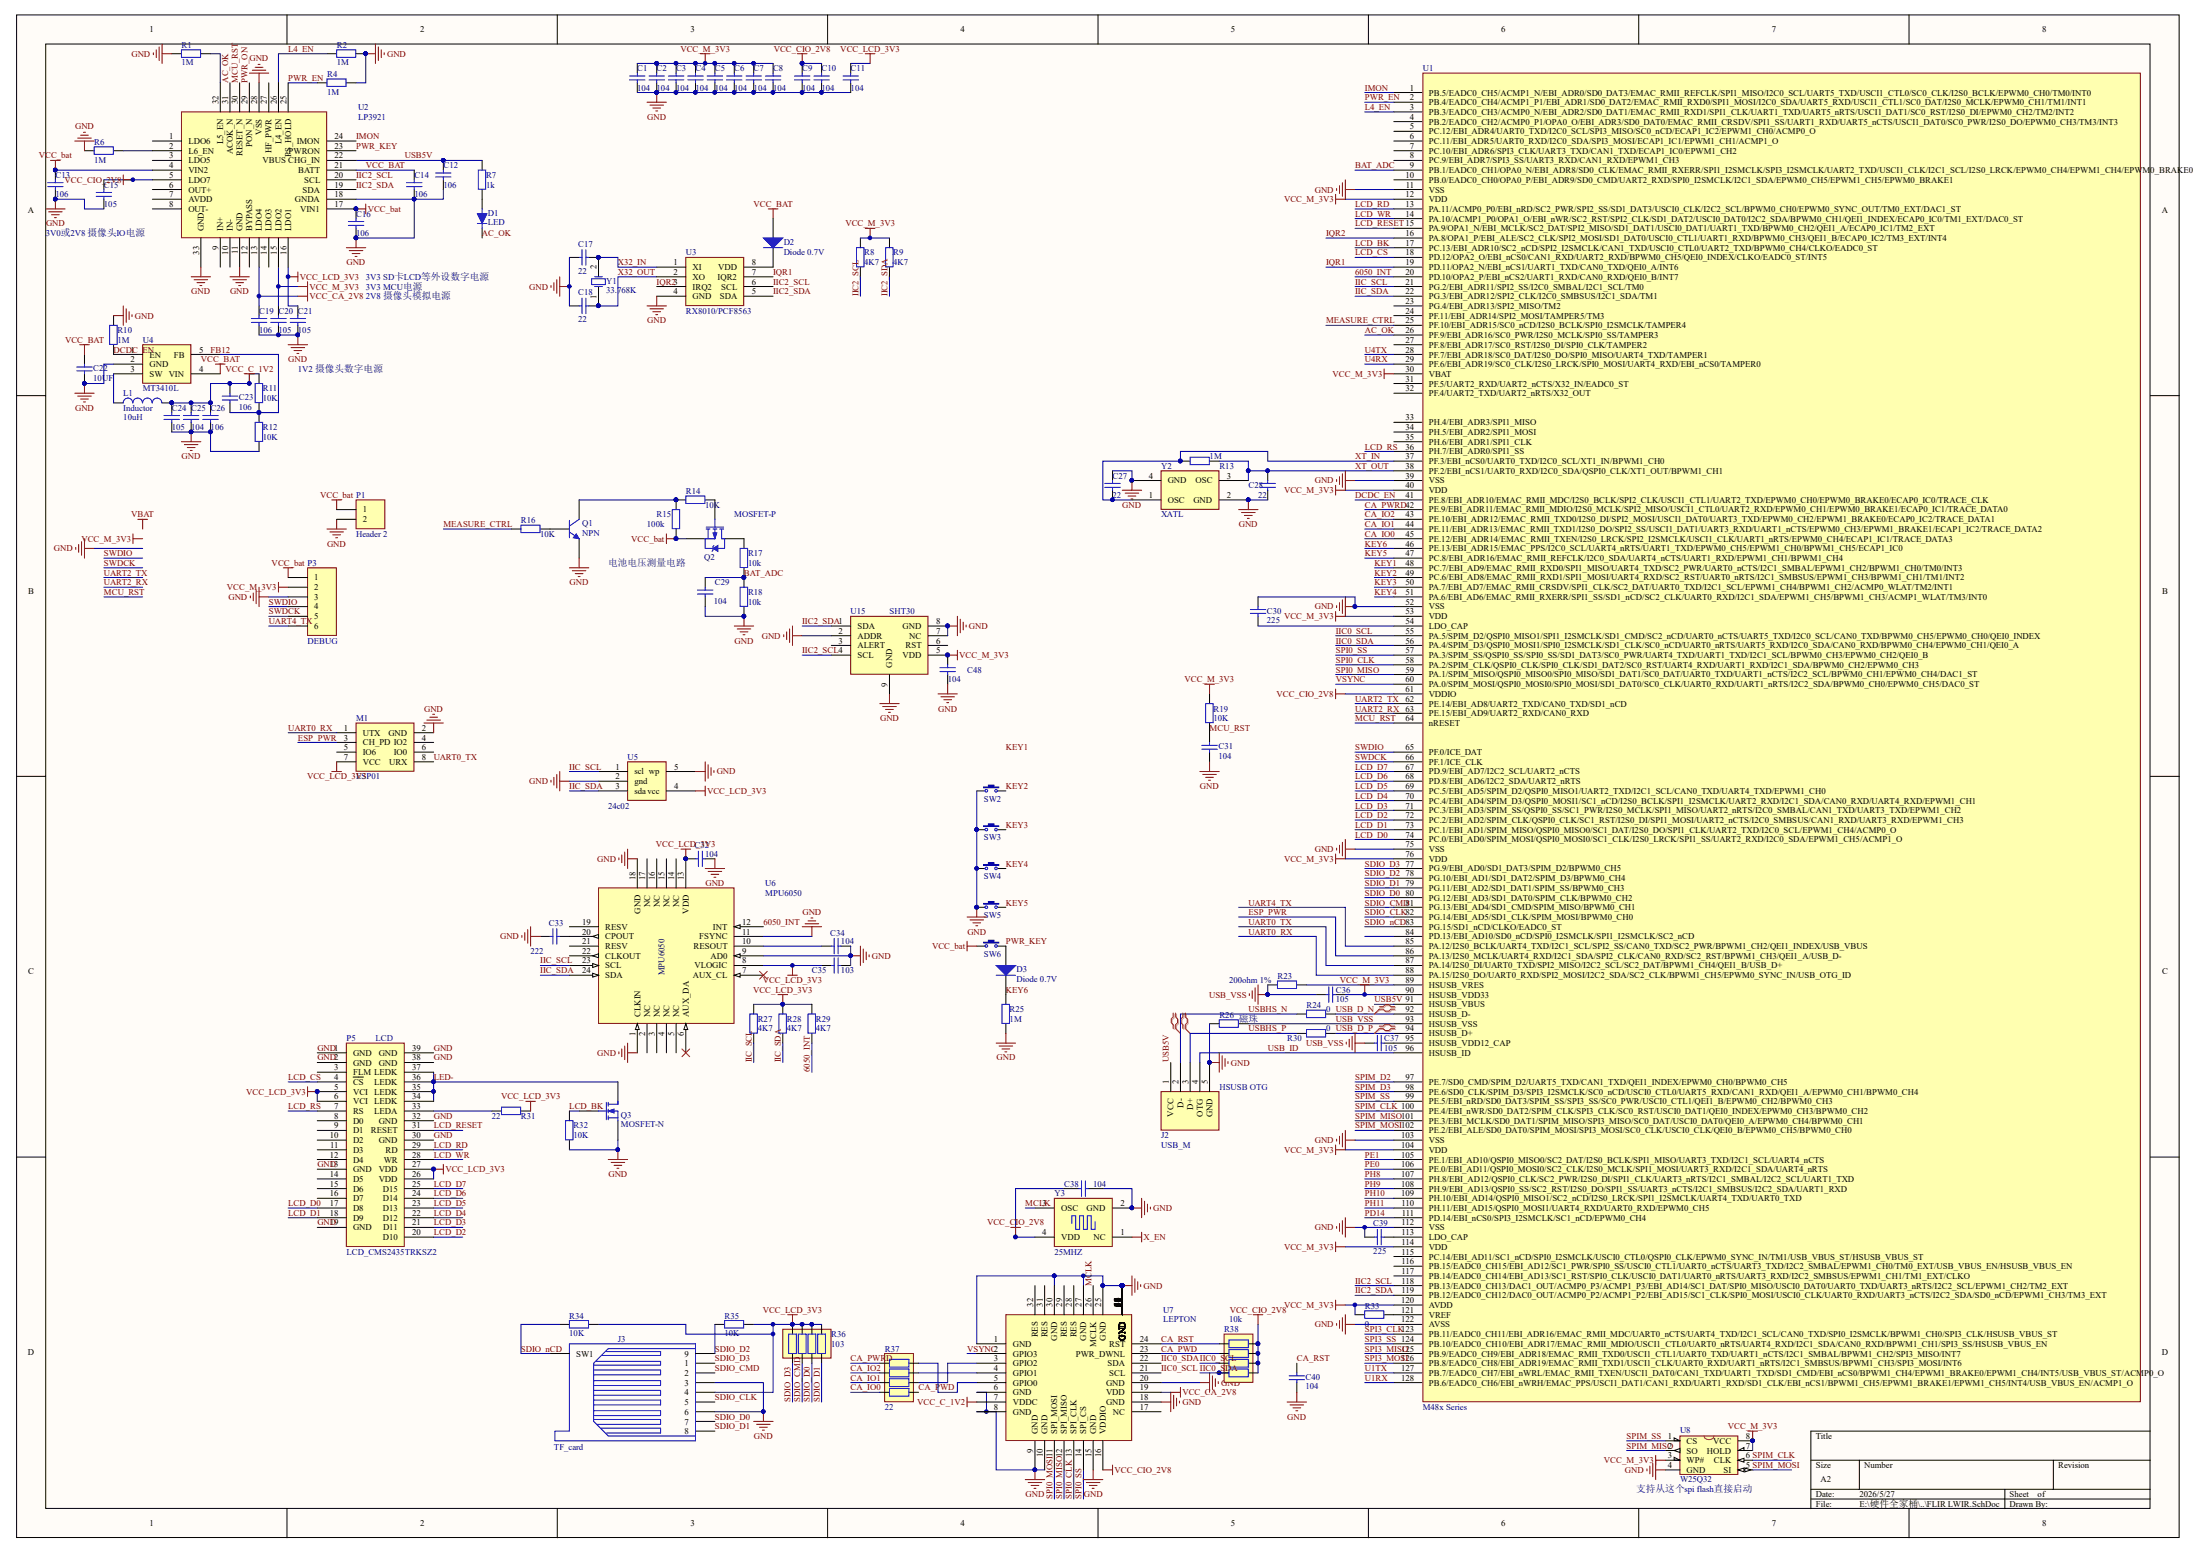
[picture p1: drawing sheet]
# Altium schematic sheet FLIR LWIR.SchDoc
size A2

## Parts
C1  value 104  [my0603_C]  (hidden comment: Cap)
C2  value 104  [my0603_C]  (hidden comment: Cap)
C3  value 104  [my0603_C]  (hidden comment: Cap)
C4  value 104  [my0603_C]  (hidden comment: Cap)
C5  value 104  [my0603_C]  (hidden comment: Cap)
C6  value 104  [my0603_C]  (hidden comment: Cap)
C7  value 104  [my0603_C]  (hidden comment: Cap)
C8  value 104  [my0603_C]  (hidden comment: Cap)
C9  value 104  [my0603_C]  (hidden comment: Cap)
C10  value 104  [my0603_C]  (hidden comment: Cap)
C11  value 104  [my0603_C]  (hidden comment: Cap)
C12  value 106  [MY0805_C]  (hidden comment: Cap)
C13  value 106  [MY0805_C]  (hidden comment: Cap)
C14  value 106  [MY0805_C]  (hidden comment: Cap)
C15  value 105  [my0603_C]  (hidden comment: Cap)
C16  value 106  [MY0805_C]  (hidden comment: Cap)
C17  value 22  [my0603_C]  (hidden comment: Cap)
C18  value 22  [my0603_C]  (hidden comment: Cap)
C19  value 106  [MY0805_C]  (hidden comment: Cap)
C20  value 105  [my0603_C]  (hidden comment: Cap)
C21  value 105  [my0603_C]  (hidden comment: Cap)
C22  value 10UF  [my0805_c]  (hidden comment: Cap)
C23  value 106  [my0603_C]  (hidden comment: Cap)
C24  value 105  [my0603_C]  (hidden comment: Cap)
C25  value 104  [my0603_C]  (hidden comment: Cap)
C26  value 106  [MY0805_C]  (hidden comment: Cap)
C27  value 22  [my0603_C]  (hidden comment: Cap)
C28  value 22  [my0603_C]  (hidden comment: Cap)
C29  value 104  [MY0603_C]  (hidden comment: Cap)
C30  value 225  [6-0805_N]  (hidden comment: Cap)
C31  value 104  [my0603_C]  (hidden comment: Cap)
C32  value 104  [MY0603_c]  (hidden comment: Cap)
C33  value 222  [MY0603_c]  (hidden comment: Cap)
C34  value 104  [MY0603_c]  (hidden comment: Cap)
C35  value 103  [MY0603_c]  (hidden comment: Cap)
C36  value 105  [my0603_C]  (hidden comment: Cap)
C37  value 105  [my0603_C]  (hidden comment: Cap)
C38  104  [MY0603_C]
C39  value 225  [6-0805_N]  (hidden comment: Cap)
C40  value 104  [my0603_C]  (hidden comment: Cap)
C48  value 104  [my0603_C]  (hidden comment: Cap)
D1  LED  [SMDLED]
D2  Diode 0.7V  [6-0805_N]
D3  Diode 0.7V  [6-0805_N]
J2  USB_M  [USB_micro_沉板]
J3  TF_card  [TFCARD_完整二合一]
L1  Inductor  value 10uH  [L1210]
M1  ESP01  [HDR2X4]
P1  Header 2  [HDR1X2]
P3  DEBUG  [Header6]
P5  LCD_CMS2435TRKSZ2  [FH26-39S-0.3SHW外框]
Q1  NPN  [MY_SOT23_BJT]
Q2  MOSFET-P  [MY_SOT23_BJT]
Q3  MOSFET-N  [SOT23]
R1  value 1M  [my0603_R]  (hidden comment: Res2)
R2  value 1M  [my0603_R]  (hidden comment: Res2)
R4  value 1M  [my0603_R]  (hidden comment: Res2)
R6  value 1M  [my0603_R]  (hidden comment: Res2)
R7  value 1k  [MY0603_R]  (hidden comment: Res2)
R8  value 4K7  [my0603_R]  (hidden comment: Res2)
R9  value 4K7  [my0603_R]  (hidden comment: Res2)
R10  value 1M  [my0603_R]  (hidden comment: Res2)
R11  value 10K  [my0603_R]  (hidden comment: Res2)
R12  value 10K  [my0603_R]  (hidden comment: Res2)
R13  value 1M  [my0603_R]  (hidden comment: Res2)
R14  value 10K  [my0603_R]  (hidden comment: Res2)
R15  value 100k  [MY0603_R]  (hidden comment: Res2)
R16  value 10K  [my0603_R]  (hidden comment: Res2)
R17  value 10k  [MY0603_R]  (hidden comment: Res2)
R18  value 10k  [MY0603_R]  (hidden comment: Res2)
R19  value 10K  [my0603_R]  (hidden comment: Res2)
R23  value 200ohm 1%  [my0603_R]  (hidden comment: Res2)
R24  value 0  [my0603_R]  (hidden comment: Res2)
R25  value 1M  [my0603_R]  (hidden comment: Res2)
R26  value 磁珠  [my0603_R]  (hidden comment: Res2)
R27  value 4K7  [my0603_R]  (hidden comment: Res2)
R28  value 4K7  [my0603_R]  (hidden comment: Res2)
R29  value 4K7  [my0603_R]  (hidden comment: Res2)
R30  value 0  [my0603_R]  (hidden comment: Res2)
R31  value 22  [MY0603_R]  (hidden comment: Res2)
R32  value 10K  [MY0603_R]  (hidden comment: Res2)
R33  value 0  [MY0603_R]  (hidden comment: Res2)
R34  value 10K  [MY0603_R]  (hidden comment: Res2)
R35  value 10K  [MY0603_R]  (hidden comment: Res2)
R36  103  [RCA-8P4R-0603]
R37  22  [RCA-8P4R-0603]
R38  10k  [RCA-8P4R-0603]
SW2  3x6x5  [KEY_SMD_侧装大]  (value not drawn)
SW3  3x6x5  [KEY_SMD_侧装大]  (value not drawn)
SW4  3x6x5  [KEY_SMD_侧装大]  (value not drawn)
SW5  3x6x5  [KEY_SMD_侧装大]  (value not drawn)
SW6  3x6x5  [KEY_SMD_侧装大]  (value not drawn)
U1  M48x Series  [LQFP128S]
U2  LP3921  [QFN32]
U3  RX8010/PCF8563  [SOP8]
U4  MT3410L  [sot23-5]
U5  24c02  [sot23_5]
U6  MPU6050  [QFN24]
U7  LEPTON  [Molex,_105028-1001_1]
U8  W25Q32  [sop8-flash]
U15  SHT30  [SHT30_DFN8]
Y1  33.768K  [XATL-FC-135]
Y2  XATL  [X-253250]
Y3  25MHZ  [X-253250]

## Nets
GND: C1.1 C2.1 C3.1 C4.1 C5.1 C6.1 C7.1 C8.1 C9.1 C10.1 C11.1 C12.1 C13.1 C14.1 C15.1 C16.1 C17.2 C18.2 C19.1 C20.1 C21.1 C22.1 C24.1 C25.1 C26.1 C27.2 C28.1 C29.2 C30.1 C31.2 C32.1 C33.1 C34.1 C35.1 C38.2 C39.2 C40.2 C48.1 J2.5(GND) J3.3 J3.6 M1.2(GND) P1.2 P3.3 P5.1(GND) P5.2(GND) P5.13(GND) P5.19(GND) P5.30(GND) P5.32(GND) P5.38(GND) P5.39(GND) Q1.2(E) Q3.3(S) R1.2 R2.1 R4.1 R6.2 R10.2 R12.1 R18.1 R25.2 R26.1 R32.2 SW2.1 SW3.1 SW4.1 SW5.1 U1.11(VSS) U1.39(VSS) U1.52(VSS) U1.75(VSS) U1.103(VSS) U1.112(VSS) U1.122(AVSS) U2.11(GND) U2.18(GNDA) U2.28(VSS) U2.33(GND) U3.4(GND) U4.2(GND) U5.2(gnd) U5.5(wp) U6.1(CLKIN) U6.9(AD0) U6.11(FSYNC) U6.18(GND) U7.1(GND) U7.6(GND) U7.8(GND) U7.9(GND) U7.10(GND) U7.15(GND) U7.18(GND) U7.20(GND) U7.25(GND) U7.27(GND) U7.30(GND) U7.33(GND) U7.34(GND) U7.35(GND) U7.36(GND) U7.37(GND) U7.38(GND) U7.39(GND) U7.40(GND) U7.41(GND) U7.42(GND) U7.43(GND) U7.44(GND) U7.52(GND) U7.53(GND) U7.54(GND) U7.55(GND) U7.56(GND) U7.57(GND) U7.58(GND) U7.59(GND) U7.60(GND) U7.61(GND) U7.62(GND) U7.66(GND) U7.67(GND) U7.68(GND) U8.4(GND) U15.2(ADDR) U15.7(NC) U15.8(GND) U15.9(GND) Y2.2(GND) Y2.4(GND) Y3.2(GND)
USB_VSS: C36.1 C37.1 R23.1 R26.2 U1.93(HSUSB_VSS)
VCC_BAT: C13.2 C14.2 C16.2 C22.2 D2.1(A) P1.1 P3.1 Q2.2(S) R15.1 SW6.1 U2.4(VIN2) U2.17(VIN1) U2.21(BATT) U4.4(VIN)
VCC_C_1V2: C23.1 C24.2 C25.2 C26.2 L1.2 R11.2 U7.7(VDDC)
VCC_CA_2V8: C19.2 U2.13(LDO4) U7.19(VDD)
VCC_CIO_2V8: C9.2 C10.2 C15.2 C38.1 R38.5 R38.6 R38.7 R38.8 U1.61(VDDIO) U2.5(LDO7) U7.16(VDDIO) Y3.4(VDD)
VCC_LCD_3V3: C11.2 C21.2 C32.2 C35.2 J3.4 M1.7(VCC) P5.5(VCI) P5.6(VCI) P5.26(VDD) P5.27(VDD) R27.2 R28.1 R29.1 R31.1 R34.2 R35.2 R36.5 R36.6 R36.7 R36.8 U2.16(LDO1) U5.4(vcc) U6.8(VLOGIC) U6.13(VDD)
VCC_M_3V3: C1.2 C2.2 C3.2 C4.2 C5.2 C6.2 C7.2 C8.2 C20.2 C36.2 C48.2 P3.2 R8.2 R9.1 R19.2 R33.2 U1.12(VDD) U1.30(VBAT) U1.40(VDD) U1.53(VDD) U1.76(VDD) U1.90(HSUSB_VDD33) U1.104(VDD) U1.114(VDD) U1.120(AVDD) U2.15(LDO2) U8.3(WP#) U8.7(HOLD) U8.8(VCC) U15.5(VDD)
X_EN: Y3.1(NC)
6050_INT: R29.2 U1.20(PD.10/OPA2_P/EBI_nCS2/UART1_RXD/CAN0_RXD/QEI0_B/INT7) U6.12(INT)
AC_OK: D1.2(K) U1.26(PF.9/EBI_ADR16/SC0_PWR/I2S0_MCLK/SPI0_SS/TAMPER3) U2.31(ACOK_N)
BAT_ADC: C29.1 R17.1 R18.2 U1.9(PB.1/EADC0_CH1/OPA0_N/EBI_ADR8/SD0_CLK/EMAC_RMII_RXERR/SPI1_I2SMCLK/SPI3_I2SMCLK/UART2_TXD/USCI1_CLK/I2C1_SCL/I2S0_LRCK/EPWM0_CH4/EPWM1_CH4/EPWM0_BRAKE0)
CA_IO0: R37.1 U1.45(PE.12/EBI_ADR14/EMAC_RMII_TXEN/I2S0_LRCK/SPI2_I2SMCLK/USCI1_CLK/UART1_nRTS/EPWM0_CH4/ECAP1_IC1/TRACE_DATA3)
CA_IO1: R37.2 U1.44(PE.11/EBI_ADR13/EMAC_RMII_TXD1/I2S0_DO/SPI2_SS/USCI1_DAT1/UART3_RXD/UART1_nCTS/EPWM0_CH3/EPWM1_BRAKE1/ECAP1_IC2/TRACE_DATA2)
CA_IO2: R37.3 U1.43(PE.10/EBI_ADR12/EMAC_RMII_TXD0/I2S0_DI/SPI2_MOSI/USCI1_DAT0/UART3_TXD/EPWM0_CH2/EPWM1_BRAKE0/ECAP0_IC2/TRACE_DATA1)
CA_PWD: R37.8 R38.2 U7.23(PWR_DWNL)
CA_PWRD: R37.4 U1.42(PE.9/EBI_ADR11/EMAC_RMII_MDIO/I2S0_MCLK/SPI2_MISO/USCI1_CTL0/UART2_RXD/EPWM0_CH1/EPWM0_BRAKE1/ECAP0_IC1/TRACE_DATA0)
CA_RST: C40.1 R38.1 U7.24(RST)
DCDC_EN: R10.1 U1.41(PE.8/EBI_ADR10/EMAC_RMII_MDC/I2S0_BCLK/SPI2_CLK/USCI1_CTL1/UART2_TXD/EPWM0_CH0/EPWM0_BRAKE0/ECAP0_IC0/TRACE_CLK) U4.1(EN)
ESP_PWR: M1.3(CH_PD) U1.86(PA.13/I2S0_MCLK/UART4_RXD/I2C1_SDA/SPI2_CLK/CAN0_RXD/SC2_RST/BPWM1_CH3/QEI1_A/USB_D-)
IIC0_SCL: R38.3 U1.55(PA.5/SPIM_D2/QSPI0_MISO1/SPI1_I2SMCLK/SD1_CMD/SC2_nCD/UART0_nCTS/UART5_TXD/I2C0_SCL/CAN0_TXD/BPWM0_CH5/EPWM0_CH0/QEI0_INDEX) U7.21(SCL)
IIC0_SDA: R38.4 U1.56(PA.4/SPIM_D3/QSPI0_MOSI1/SPI0_I2SMCLK/SD1_CLK/SC0_nCD/UART0_nRTS/UART5_RXD/I2C0_SDA/CAN0_RXD/BPWM0_CH4/EPWM0_CH1/QEI0_A) U7.22(SDA)
IIC2_SCL: R8.1 U1.118(PB.13/EADC0_CH13/DAC1_OUT/ACMP0_P3/ACMP1_P3/EBI_AD14/SC1_DAT/SPI0_MISO/USCI0_DAT0/UART0_TXD/UART3_nRTS/I2C2_SCL/EPWM1_CH2/TM2_EXT) U2.20(SCL) U3.6(SCL) U15.4(SCL)
IIC2_SDA: R9.2 U1.119(PB.12/EADC0_CH12/DAC0_OUT/ACMP0_P2/ACMP1_P2/EBI_AD15/SC1_CLK/SPI0_MOSI/USCI0_CLK/UART0_RXD/UART3_nCTS/I2C2_SDA/SD0_nCD/EPWM1_CH3/TM3_EXT) U2.19(SDA) U3.5(SDA) U15.1(SDA)
IIC_SCL: R27.1 U1.21(PG.2/EBI_ADR11/SPI2_SS/I2C0_SMBAL/I2C1_SCL/TM0) U5.1(scl) U6.23(SCL)
IIC_SDA: R28.2 U1.22(PG.3/EBI_ADR12/SPI2_CLK/I2C0_SMBSUS/I2C1_SDA/TM1) U5.3(sda) U6.24(SDA)
IMON: U1.1(PB.5/EADC0_CH5/ACMP1_N/EBI_ADR0/SD0_DAT3/EMAC_RMII_REFCLK/SPI1_MISO/I2C0_SCL/UART5_TXD/USCI1_CTL0/SC0_CLK/I2S0_BCLK/EPWM0_CH0/TM0/INT0) U2.24(IMON)
IQR1: U1.19(PD.11/OPA2_N/EBI_nCS1/UART1_TXD/CAN0_TXD/QEI0_A/INT6) U3.7(IQR2)
IQR2: U1.16(PA.8/OPA1_P/EBI_ALE/SC2_CLK/SPI2_MOSI/SD1_DAT0/USCI0_CTL1/UART1_RXD/BPWM0_CH3/QEI1_B/ECAP0_IC2/TM3_EXT/INT4) U3.3(IRQ2)
KEY1: U1.48(PC.7/EBI_AD9/EMAC_RMII_RXD0/SPI1_MISO/UART4_TXD/SC2_PWR/UART0_nCTS/I2C1_SMBAL/EPWM1_CH2/BPWM1_CH0/TM0/INT3)
KEY2: SW2.2 U1.49(PC.6/EBI_AD8/EMAC_RMII_RXD1/SPI1_MOSI/UART4_RXD/SC2_RST/UART0_nRTS/I2C1_SMBSUS/EPWM1_CH3/BPWM1_CH1/TM1/INT2)
KEY3: SW3.2 U1.50(PA.7/EBI_AD7/EMAC_RMII_CRSDV/SPI1_CLK/SC2_DAT/UART0_TXD/I2C1_SCL/EPWM1_CH4/BPWM1_CH2/ACMP0_WLAT/TM2/INT1)
KEY4: SW4.2 U1.51(PA.6/EBI_AD6/EMAC_RMII_RXERR/SPI1_SS/SD1_nCD/SC2_CLK/UART0_RXD/I2C1_SDA/EPWM1_CH5/BPWM1_CH3/ACMP1_WLAT/TM3/INT0)
KEY5: SW5.2 U1.47(PC.8/EBI_ADR16/EMAC_RMII_REFCLK/I2C0_SDA/UART4_nCTS/UART1_RXD/EPWM1_CH1/BPWM1_CH4)
KEY6: D3.2(K) R25.1 U1.46(PE.13/EBI_ADR15/EMAC_PPS/I2C0_SCL/UART4_nRTS/UART1_TXD/EPWM0_CH5/EPWM1_CH0/BPWM1_CH5/ECAP1_IC0)
L4_EN: R2.2 U1.3(PB.3/EADC0_CH3/ACMP0_N/EBI_ADR2/SD0_DAT1/EMAC_RMII_RXD1/SPI1_CLK/UART1_TXD/UART5_nRTS/USCI1_DAT1/SC0_RST/I2S0_DI/EPWM0_CH2/TM2/INT2) U2.26(L4_EN)
LCD_BK: Q3.1(G) R32.1 U1.17(PC.13/EBI_ADR10/SC2_nCD/SPI2_I2SMCLK/CAN1_TXD/USCI0_CTL0/UART2_TXD/BPWM0_CH4/CLKO/EADC0_ST)
LCD_CS: P5.4(~{CS}) U1.18(PD.12/OPA2_O/EBI_nCS0/CAN1_RXD/UART2_RXD/BPWM0_CH5/QEI0_INDEX/CLKO/EADC0_ST/INT5)
LCD_D0: P5.17(D8) U1.74(PC.0/EBI_AD0/SPIM_MOSI/QSPI0_MOSI0/SC1_CLK/I2S0_LRCK/SPI1_SS/UART2_RXD/I2C0_SDA/EPWM1_CH5/ACMP1_O)
LCD_D1: P5.18(D9) U1.73(PC.1/EBI_AD1/SPIM_MISO/QSPI0_MISO0/SC1_DAT/I2S0_DO/SPI1_CLK/UART2_TXD/I2C0_SCL/EPWM1_CH4/ACMP0_O)
LCD_D2: P5.20(D10) U1.72(PC.2/EBI_AD2/SPIM_CLK/QSPI0_CLK/SC1_RST/I2S0_DI/SPI1_MOSI/UART2_nCTS/I2C0_SMBSUS/CAN1_RXD/UART3_RXD/EPWM1_CH3)
LCD_D3: P5.21(D11) U1.71(PC.3/EBI_AD3/SPIM_SS/QSPI0_SS/SC1_PWR/I2S0_MCLK/SPI1_MISO/UART2_nRTS/I2C0_SMBAL/CAN1_TXD/UART3_TXD/EPWM1_CH2)
LCD_D4: P5.22(D12) U1.70(PC.4/EBI_AD4/SPIM_D3/QSPI0_MOSI1/SC1_nCD/I2S0_BCLK/SPI1_I2SMCLK/UART2_RXD/I2C1_SDA/CAN0_RXD/UART4_RXD/EPWM1_CH1)
LCD_D5: P5.23(D13) U1.69(PC.5/EBI_AD5/SPIM_D2/QSPI0_MISO1/UART2_TXD/I2C1_SCL/CAN0_TXD/UART4_TXD/EPWM1_CH0)
LCD_D6: P5.24(D14) U1.68(PD.8/EBI_AD6/I2C2_SDA/UART2_nRTS)
LCD_D7: P5.25(D15) U1.67(PD.9/EBI_AD7/I2C2_SCL/UART2_nCTS)
LCD_RD: P5.29(RD) U1.13(PA.11/ACMP0_P0/EBI_nRD/SC2_PWR/SPI2_SS/SD1_DAT3/USCI0_CLK/I2C2_SCL/BPWM0_CH0/EPWM0_SYNC_OUT/TM0_EXT/DAC1_ST)
LCD_RESET: P5.31(RESET) U1.15(PA.9/OPA1_N/EBI_MCLK/SC2_DAT/SPI2_MISO/SD1_DAT1/USCI0_DAT1/UART1_TXD/BPWM0_CH2/QEI1_A/ECAP0_IC1/TM2_EXT)
LCD_RS: P5.7(RS) U1.36(PH.7/EBI_ADR0/SPI1_SS)
LCD_WR: P5.28(WR) U1.14(PA.10/ACMP1_P0/OPA1_O/EBI_nWR/SC2_RST/SPI2_CLK/SD1_DAT2/USCI0_DAT0/I2C2_SDA/BPWM0_CH1/QEI1_INDEX/ECAP0_IC0/TM1_EXT/DAC0_ST)
LED-: P5.34(LEDK) P5.35(LEDK) P5.36(LEDK) P5.37(LEDK) Q3.2(D)
MCLK: U7.26(MCLK) Y3.3(OSC)
MCU_RST: C31.1 R19.1 U1.64(nRESET) U2.30(RESET_N)
MEASURE_CTRL: R16.2 U1.25(PF.10/EBI_ADR15/SC0_nCD/I2S0_BCLK/SPI0_I2SMCLK/TAMPER4)
PD14: U1.111(PD.14/EBI_nCS0/SPI3_I2SMCLK/SC1_nCD/EPWM0_CH4)
PE0: U1.106(PE.0/EBI_AD11/QSPI0_MOSI0/SC2_CLK/I2S0_MCLK/SPI1_MOSI/UART3_RXD/I2C1_SDA/UART4_nRTS)
PE1: U1.105(PE.1/EBI_AD10/QSPI0_MISO0/SC2_DAT/I2S0_BCLK/SPI1_MISO/UART3_TXD/I2C1_SCL/UART4_nCTS)
PH8: U1.107(PH.8/EBI_AD12/QSPI0_CLK/SC2_PWR/I2S0_DI/SPI1_CLK/UART3_nRTS/I2C1_SMBAL/I2C2_SCL/UART1_TXD)
PH9: U1.108(PH.9/EBI_AD13/QSPI0_SS/SC2_RST/I2S0_DO/SPI1_SS/UART3_nCTS/I2C1_SMBSUS/I2C2_SDA/UART1_RXD)
PH10: U1.109(PH.10/EBI_AD14/QSPI0_MISO1/SC2_nCD/I2S0_LRCK/SPI1_I2SMCLK/UART4_TXD/UART0_TXD)
PH11: U1.110(PH.11/EBI_AD15/QSPI0_MOSI1/UART4_RXD/UART0_RXD/EPWM0_CH5)
PWR_EN: R4.2 U1.2(PB.4/EADC0_CH4/ACMP1_P1/EBI_ADR1/SD0_DAT2/EMAC_RMII_RXD0/SPI1_MOSI/I2C0_SDA/UART5_RXD/USCI1_CTL1/SC0_DAT/I2S0_MCLK/EPWM0_CH1/TM1/INT1) U2.25(PS_HOLD)
PWR_KEY: D3.1(A) SW6.2 U2.23(PWRON)
PWR_ON: U2.29(PON_N)
SDIO_CLK: J3.5 U1.82(PG.14/EBI_AD5/SD1_CLK/SPIM_MOSI/BPWM0_CH0)
SDIO_CMD: J3.2 R36.2 U1.81(PG.13/EBI_AD4/SD1_CMD/SPIM_MISO/BPWM0_CH1)
SDIO_D0: J3.7 R36.3 U1.80(PG.12/EBI_AD3/SD1_DAT0/SPIM_CLK/BPWM0_CH2)
SDIO_D1: J3.8 R36.4 U1.79(PG.11/EBI_AD2/SD1_DAT1/SPIM_SS/BPWM0_CH3)
SDIO_D2: J3.9 R35.1 U1.78(PG.10/EBI_AD1/SD1_DAT2/SPIM_D3/BPWM0_CH4)
SDIO_D3: J3.1 R36.1 U1.77(PG.9/EBI_AD0/SD1_DAT3/SPIM_D2/BPWM0_CH5)
SDIO_nCD: J3.10(SW1) R34.1 U1.83(PG.15/SD1_nCD/CLKO/EADC0_ST)
SPI0_CLK: U1.58(PA.2/SPIM_CLK/QSPI0_CLK/SPI0_CLK/SD1_DAT2/SC0_RST/UART4_RXD/UART1_RXD/I2C1_SDA/BPWM0_CH2/EPWM0_CH3) U7.13(SPI_CLK)
SPI0_MISO: U1.59(PA.1/SPIM_MISO/QSPI0_MISO0/SPI0_MISO/SD1_DAT1/SC0_DAT/UART0_TXD/UART1_nCTS/I2C2_SCL/BPWM0_CH1/EPWM0_CH4/DAC1_ST) U7.12(SPI_MISO)
SPI0_MOSI: U7.11(SPI_MOSI)
SPI0_SS: U1.57(PA.3/SPIM_SS/QSPI0_SS/SPI0_SS/SD1_DAT3/SC0_PWR/UART4_TXD/UART1_TXD/I2C1_SCL/BPWM0_CH3/EPWM0_CH2/QEI0_B) U7.14(SPI_CS)
SPI3_CLK: U1.123(PB.11/EADC0_CH11/EBI_ADR16/EMAC_RMII_MDC/UART0_nCTS/UART4_TXD/I2C1_SCL/CAN0_TXD/SPI0_I2SMCLK/BPWM1_CH0/SPI3_CLK/HSUSB_VBUS_ST)
SPI3_MISO: U1.125(PB.9/EADC0_CH9/EBI_ADR18/EMAC_RMII_TXD0/USCI1_CTL1/UART0_TXD/UART1_nCTS/I2C1_SMBAL/BPWM1_CH2/SPI3_MISO/INT7)
SPI3_MOSI: U1.126(PB.8/EADC0_CH8/EBI_ADR19/EMAC_RMII_TXD1/USCI1_CLK/UART0_RXD/UART1_nRTS/I2C1_SMBSUS/BPWM1_CH3/SPI3_MOSI/INT6)
SPI3_SS: U1.124(PB.10/EADC0_CH10/EBI_ADR17/EMAC_RMII_MDIO/USCI1_CTL0/UART0_nRTS/UART4_RXD/I2C1_SDA/CAN0_RXD/BPWM1_CH1/SPI3_SS/HSUSB_VBUS_EN)
SPIM_CLK: U1.100(PE.4/EBI_nWR/SD0_DAT2/SPIM_CLK/SPI3_CLK/SC0_RST/USCI0_DAT1/QEI0_INDEX/EPWM0_CH3/BPWM0_CH2) U8.6(CLK)
SPIM_D2: U1.97(PE.7/SD0_CMD/SPIM_D2/UART5_TXD/CAN1_TXD/QEI1_INDEX/EPWM0_CH0/BPWM0_CH5)
SPIM_D3: U1.98(PE.6/SD0_CLK/SPIM_D3/SPI3_I2SMCLK/SC0_nCD/USCI0_CTL0/UART5_RXD/CAN1_RXD/QEI1_A/EPWM0_CH1/BPWM0_CH4)
SPIM_MISO: U1.101(PE.3/EBI_MCLK/SD0_DAT1/SPIM_MISO/SPI3_MISO/SC0_DAT/USCI0_DAT0/QEI0_A/EPWM0_CH4/BPWM0_CH1) U8.2(SO)
SPIM_MOSI: U1.102(PE.2/EBI_ALE/SD0_DAT0/SPIM_MOSI/SPI3_MOSI/SC0_CLK/USCI0_CLK/QEI0_B/EPWM0_CH5/BPWM0_CH0) U8.5(SI)
SPIM_SS: U1.99(PE.5/EBI_nRD/SD0_DAT3/SPIM_SS/SPI3_SS/SC0_PWR/USCI0_CTL1/QEI1_B/EPWM0_CH2/BPWM0_CH3) U8.1(CS)
SWDCK: P3.5 U1.66(PF.1/ICE_CLK)
SWDIO: P3.4 U1.65(PF.0/ICE_DAT)
U1RX: U1.128(PB.6/EADC0_CH6/EBI_nWRH/EMAC_PPS/USCI1_DAT1/CAN1_RXD/UART1_RXD/SD1_CLK/EBI_nCS1/BPWM1_CH5/EPWM1_BRAKE1/EPWM1_CH5/INT4/USB_VBUS_EN/ACMP1_O)
U1TX: U1.127(PB.7/EADC0_CH7/EBI_nWRL/EMAC_RMII_TXEN/USCI1_DAT0/CAN1_TXD/UART1_TXD/SD1_CMD/EBI_nCS0/BPWM1_CH4/EPWM1_BRAKE0/EPWM1_CH4/INT5/USB_VBUS_ST/ACMP0_O)
U4RX: U1.29(PF.6/EBI_ADR19/SC0_CLK/I2S0_LRCK/SPI0_MOSI/UART4_RXD/EBI_nCS0/TAMPER0)
U4TX: U1.28(PF.7/EBI_ADR18/SC0_DAT/I2S0_DO/SPI0_MISO/UART4_TXD/TAMPER1)
UART0_RX: M1.1(UTX) U1.88(PA.15/I2S0_DO/UART0_RXD/SPI2_MOSI/I2C2_SDA/SC2_CLK/BPWM1_CH5/EPWM0_SYNC_IN/USB_OTG_ID)
UART0_TX: M1.8(URX) U1.87(PA.14/I2S0_DI/UART0_TXD/SPI2_MISO/I2C2_SCL/SC2_DAT/BPWM1_CH4/QEI1_B/USB_D+)
UART2_RX: U1.63(PE.15/EBI_AD9/UART2_RXD/CAN0_RXD)
UART2_TX: U1.62(PE.14/EBI_AD8/UART2_TXD/CAN0_TXD/SD1_nCD)
UART4_TX: P3.6 U1.85(PA.12/I2S0_BCLK/UART4_TXD/I2C1_SCL/SPI2_SS/CAN0_TXD/SC2_PWR/BPWM1_CH2/QEI1_INDEX/USB_VBUS)
USB5V: C12.2 J2.1(VCC) R7.2 U1.91(HSUSB_VBUS) U2.22(VBUS_CHG_IN)
USB_D_N: R24.2 U1.92(HSUSB_D-)
USB_D_P: R30.2 U1.94(HSUSB_D+)
USB_ID: J2.4(OTG) U1.96(HSUSB_ID)
USBHS_N: J2.2(D-) R24.1
USBHS_P: J2.3(D+) R30.1
VSYNC: U1.60(PA.0/SPIM_MOSI/QSPI0_MOSI0/SPI0_MOSI/SD1_DAT0/SC0_CLK/UART0_RXD/UART1_nRTS/I2C2_SDA/BPWM0_CH0/EPWM0_CH5/DAC0_ST) U7.2(GPIO3)
X32_IN: C17.1 U3.1(XI) Y1.2(OSC2)
X32_OUT: C18.1 U3.2(XO) Y1.1(OSC1)
XT_IN: C27.1 R13.1 U1.37(PF.3/EBI_nCS0/UART0_TXD/I2C0_SCL/XT1_IN/BPWM1_CH0) Y2.1(OSC)
XT_OUT: C28.2 R13.2 U1.38(PF.2/EBI_nCS1/UART0_RXD/I2C0_SDA/QSPI0_CLK/XT1_OUT/BPWM1_CH1) Y2.3(OSC)
NetC23_2: C23.2 R11.1 R12.2 U4.5(FB)
NetC30_2: C30.2 U1.54(LDO_CAP)
NetC33_2: C33.2 U6.20(CPOUT)
NetC34_2: C34.2 U6.10(RESOUT)
NetC37_2: C37.2 U1.95(HSUSB_VDD12_CAP)
NetC39_1: C39.1 U1.113(LDO_CAP)
NetD1_1: D1.1(A) R7.1
NetD2_2: D2.2(K) U3.8(VDD)
NetL1_1: L1.1 U4.3(SW)
NetP5_33: P5.33(LEDA) R31.2
NetQ1_1: Q1.1(B) R16.1
NetQ1_3: Q1.3(C) R14.2 R15.2
NetQ2_1: Q2.1(G) R14.1
NetQ2_3: Q2.3(D) R17.2
NetR1_1: R1.1 U2.32(L5_EN)
NetR6_1: R6.1 U2.2(L6_EN)
NetR23_2: R23.2 U1.89(HSUSB_VRES)
NetR33_1: R33.1 U1.121(VREF)
NetR37_5: R37.5 U7.5(GPIO0)
NetR37_6: R37.6 U7.4(GPIO1)
NetR37_7: R37.7 U7.3(GPIO2)

Not connected (* = marked no-connect by the designer): M1 4(IO2) 5(IO6) 6(IO0); P5 3(FLM) 8(D0) 9(D1) 10(D2) 11(D3) 12(D4) 14(D5) 15(D6) 16(D7); U1 4(PB.2/EADC0_CH2/ACMP0_P1/OPA0_O/EBI_ADR3/SD0_DAT0/EMAC_RMII_CRSDV/SPI1_SS/UART1_RXD/UART5_nCTS/USCI1_DAT0/SC0_PWR/I2S0_DO/EPWM0_CH3/TM3/INT3) 5(PC.12/EBI_ADR4/UART0_TXD/I2C0_SCL/SPI3_MISO/SC0_nCD/ECAP1_IC2/EPWM1_CH0/ACMP0_O) 6(PC.11/EBI_ADR5/UART0_RXD/I2C0_SDA/SPI3_MOSI/ECAP1_IC1/EPWM1_CH1/ACMP1_O) 7(PC.10/EBI_ADR6/SPI3_CLK/UART3_TXD/CAN1_TXD/ECAP1_IC0/EPWM1_CH2) 8(PC.9/EBI_ADR7/SPI3_SS/UART3_RXD/CAN1_RXD/EPWM1_CH3) 10(PB.0/EADC0_CH0/OPA0_P/EBI_ADR9/SD0_CMD/UART2_RXD/SPI0_I2SMCLK/I2C1_SDA/EPWM0_CH5/EPWM1_CH5/EPWM0_BRAKE1) 23(PG.4/EBI_ADR13/SPI2_MISO/TM2) 24(PF.11/EBI_ADR14/SPI2_MOSI/TAMPER5/TM3) 27(PF.8/EBI_ADR17/SC0_RST/I2S0_DI/SPI0_CLK/TAMPER2) 31(PF.5/UART2_RXD/UART2_nCTS/X32_IN/EADC0_ST) 32(PF.4/UART2_TXD/UART2_nRTS/X32_OUT) 33(PH.4/EBI_ADR3/SPI1_MISO) 34(PH.5/EBI_ADR2/SPI1_MOSI) 35(PH.6/EBI_ADR1/SPI1_CLK) 84(PD.13/EBI_AD10/SD0_nCD/SPI0_I2SMCLK/SPI1_I2SMCLK/SC2_nCD) 115(PC.14/EBI_AD11/SC1_nCD/SPI0_I2SMCLK/USCI0_CTL0/QSPI0_CLK/EPWM0_SYNC_IN/TM1/USB_VBUS_ST/HSUSB_VBUS_ST) 116(PB.15/EADC0_CH15/EBI_AD12/SC1_PWR/SPI0_SS/USCI0_CTL1/UART0_nCTS/UART3_TXD/I2C2_SMBAL/EPWM1_CH0/TM0_EXT/USB_VBUS_EN/HSUSB_VBUS_EN) 117(PB.14/EADC0_CH14/EBI_AD13/SC1_RST/SPI0_CLK/USCI0_DAT1/UART0_nRTS/UART3_RXD/I2C2_SMBSUS/EPWM1_CH1/TM1_EXT/CLKO); U2 1(LDO6) 3(LDO5) 6(OUT+) 7(AVDD) 8(OUT-) 9(IN+) 10(IN-) 12(BYPASS) 14(LDO3) 27(HF_PWR); U6 2(NC) 3(NC) 4(NC) 5(NC) 6(AUX_DA)* 7(AUX_CL)* 14(NC) 15(NC) 16(NC) 17(NC) 19(RESV) 21(RESV) 22(CLKOUT); U7 17(NC) 28(RES) 29(RES) 31(RES) 32(RES); U15 3(ALERT) 6(RST)

## Layout directives
differential pair: USB_D_N, USB_D_P, USBHS_N, USBHS_P

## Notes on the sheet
- 3V0或2V8 摄像头IO电源
- 2V8 摄像头模拟电源
- 3V3 SD卡LCD等外设数字电源
- 3V3 MCU电源
- 1V2 摄像头数字电源
- 电池电压测量电路
- (near P5) LCD
- (near J2) HSUSB OTG
- (near U8) 支持从这个spi flash直接启动
- Labels drawn without touching a wire or pin: FB12, KEY1, VBAT, VCC_M_3V3
